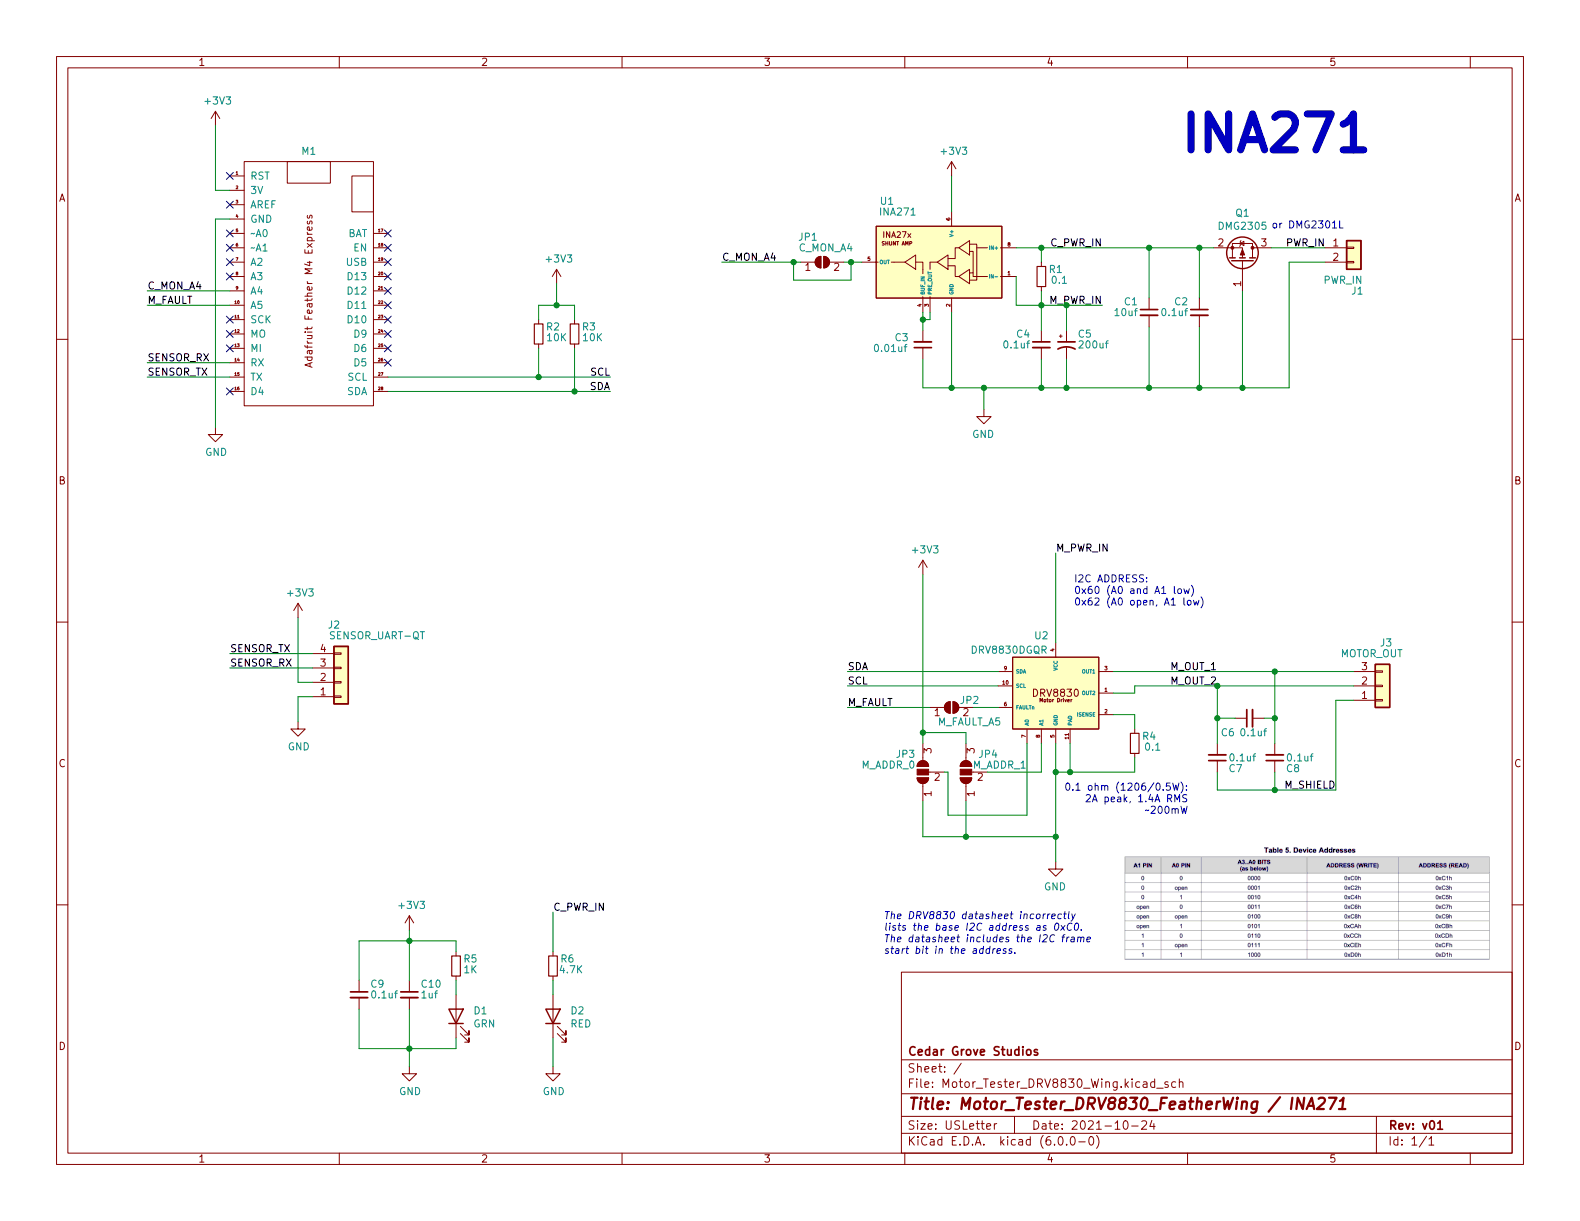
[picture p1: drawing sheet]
EESchema Schematic File Version 4
EELAYER 30 0
EELAYER END
$Descr USLetter 11000 8500
encoding utf-8
Sheet 1 1
Title "Motor_Tester_DRV8830_FeatherWing / INA271"
Date "2021-10-24"
Rev "v01"
Comp "Cedar Grove Studios"
Comment1 ""
Comment2 ""
Comment3 ""
Comment4 ""
$EndDescr
Wire Wire Line
	3875 2125 3875 1975
$Comp
L power:+3V3 #PWR03
U 1 1
P 3875 1975
F 0 "#PWR03" H 3875 1825 50  0001 C CNN
F 1 "+3V3" H 3890 2148 50  0000 C CNN
F 2 "" H 3875 1975 50  0001 C CNN
F 3 "" H 3875 1975 50  0001 C CNN
	1    3875 1975
	1    0    0    -1  
$EndComp
$Comp
L Device:R_Small R3
U 1 1
P 4000 2325
F 0 "R3" H 3900 2275 50  0000 C CNN
F 1 "10K" H 3875 2350 50  0000 C CNN
F 2 "Resistor_SMD:R_0805_2012Metric" H 4000 2325 50  0001 C CNN
F 3 "~" H 4000 2325 50  0001 C CNN
	1    4000 2325
	-1   0    0    1   
$EndComp
$Comp
L Device:R_Small R2
U 1 1
P 3750 2325
F 0 "R2" H 3650 2275 50  0000 C CNN
F 1 "10K" H 3625 2350 50  0000 C CNN
F 2 "Resistor_SMD:R_0805_2012Metric" H 3750 2325 50  0001 C CNN
F 3 "~" H 3750 2325 50  0001 C CNN
	1    3750 2325
	-1   0    0    1   
$EndComp
Wire Wire Line
	3750 2125 3750 2225
Wire Wire Line
	4000 2225 4000 2125
$Comp
L Device:LED D1
U 1 1
P 3175 7075
F 0 "D1" V 3214 6957 50  0000 R CNN
F 1 "GRN" V 3123 6957 50  0000 R CNN
F 2 "LED_SMD:LED_0805_2012Metric" H 3175 7075 50  0001 C CNN
F 3 "~" H 3175 7075 50  0001 C CNN
	1    3175 7075
	0    -1   -1   0   
$EndComp
$Comp
L Device:C_Small C9
U 1 1
P 2500 6925
F 0 "C9" H 2575 7000 50  0000 L CNN
F 1 "0.1uf" H 2575 6925 50  0000 L CNN
F 2 "Capacitor_SMD:C_0805_2012Metric" H 2500 6925 50  0001 C CNN
F 3 "~" H 2500 6925 50  0001 C CNN
	1    2500 6925
	1    0    0    -1  
$EndComp
$Comp
L Device:C_Small C10
U 1 1
P 2850 6925
F 0 "C10" H 2925 7000 50  0000 L CNN
F 1 "1uf" H 2925 6925 50  0000 L CNN
F 2 "Capacitor_SMD:C_0805_2012Metric" H 2850 6925 50  0001 C CNN
F 3 "~" H 2850 6925 50  0001 C CNN
	1    2850 6925
	1    0    0    -1  
$EndComp
$Comp
L power:GND #PWR011
U 1 1
P 2850 7425
F 0 "#PWR011" H 2850 7175 50  0001 C CNN
F 1 "GND" H 2855 7252 50  0000 C CNN
F 2 "" H 2850 7425 50  0001 C CNN
F 3 "" H 2850 7425 50  0001 C CNN
	1    2850 7425
	1    0    0    -1  
$EndComp
Wire Wire Line
	3175 6625 3175 6550
$Comp
L power:+3V3 #PWR010
U 1 1
P 2850 6475
F 0 "#PWR010" H 2850 6325 50  0001 C CNN
F 1 "+3V3" H 2865 6648 50  0000 C CNN
F 2 "" H 2850 6475 50  0001 C CNN
F 3 "" H 2850 6475 50  0001 C CNN
	1    2850 6475
	1    0    0    -1  
$EndComp
$Comp
L Device:R_Small R5
U 1 1
P 3175 6725
F 0 "R5" H 3075 6675 50  0000 C CNN
F 1 "1K" H 3075 6750 50  0000 C CNN
F 2 "Resistor_SMD:R_0805_2012Metric" H 3175 6725 50  0001 C CNN
F 3 "~" H 3175 6725 50  0001 C CNN
	1    3175 6725
	-1   0    0    1   
$EndComp
Wire Wire Line
	3175 7225 3175 7300
Wire Wire Line
	3175 6925 3175 6825
$Comp
L power:+3V3 #PWR01
U 1 1
P 1500 875
F 0 "#PWR01" H 1500 725 50  0001 C CNN
F 1 "+3V3" H 1515 1048 50  0000 C CNN
F 2 "" H 1500 875 50  0001 C CNN
F 3 "" H 1500 875 50  0001 C CNN
	1    1500 875 
	1    0    0    -1  
$EndComp
$Comp
L Adafruit_custom:Feather_M4_Express M1
U 1 1
P 2150 2025
F 0 "M1" H 2150 2998 50  0000 C CNN
F 1 "Feather_M4_Express" H 2150 3025 50  0001 C CNN
F 2 "Adafruit:Adafruit_Feather_M4_Express_bare" H 2150 2075 50  0001 C CNN
F 3 "" H 2150 2075 50  0001 C CNN
	1    2150 2025
	1    0    0    -1  
$EndComp
$Comp
L power:GND #PWR05
U 1 1
P 1500 2975
F 0 "#PWR05" H 1500 2725 50  0001 C CNN
F 1 "GND" H 1505 2802 50  0000 C CNN
F 2 "" H 1500 2975 50  0001 C CNN
F 3 "" H 1500 2975 50  0001 C CNN
	1    1500 2975
	1    0    0    -1  
$EndComp
Text Label 4250 2625 2    50   ~ 0
SCL
Text Label 4250 2725 2    50   ~ 0
SDA
Wire Wire Line
	3750 2625 3750 2425
Wire Wire Line
	4000 2725 4000 2425
Wire Wire Line
	3750 2125 3875 2125
Wire Wire Line
	3750 2625 4250 2625
Wire Wire Line
	4000 2725 4250 2725
Connection ~ 3875 2125
Wire Wire Line
	3875 2125 4000 2125
$Comp
L power:+3V3 #PWR02
U 1 1
P 6625 1225
F 0 "#PWR02" H 6625 1075 50  0001 C CNN
F 1 "+3V3" H 6640 1398 50  0000 C CNN
F 2 "" H 6625 1225 50  0001 C CNN
F 3 "" H 6625 1225 50  0001 C CNN
	1    6625 1225
	1    0    0    -1  
$EndComp
$Comp
L Device:C_Small C2
U 1 1
P 8350 2175
F 0 "C2" H 8425 2250 50  0000 L CNN
F 1 "0.1uf" H 8425 2175 50  0000 L CNN
F 2 "Capacitor_SMD:C_0805_2012Metric" H 8350 2175 50  0001 C CNN
F 3 "~" H 8350 2175 50  0001 C CNN
	1    8350 2175
	-1   0    0    -1  
$EndComp
$Comp
L Device:C_Small C1
U 1 1
P 8000 2175
F 0 "C1" H 8075 2250 50  0000 L CNN
F 1 "10uf" H 8075 2175 50  0000 L CNN
F 2 "Capacitor_SMD:C_0805_2012Metric" H 8000 2175 50  0001 C CNN
F 3 "~" H 8000 2175 50  0001 C CNN
	1    8000 2175
	-1   0    0    -1  
$EndComp
Wire Wire Line
	8000 1725 8000 2075
Wire Wire Line
	8350 2075 8350 1725
Text Label 7675 1725 2    50   ~ 0
C_PWR_IN
$Comp
L Connector_Generic:Conn_01x02 J1
U 1 1
P 9425 1725
F 0 "J1" H 9450 1425 50  0000 C CNN
F 1 "PWR_IN" H 9350 1500 50  0000 C CNN
F 2 "TerminalBlock_4Ucon:TerminalBlock_4Ucon_1x02_P3.50mm_Horizontal" H 9425 1725 50  0001 C CNN
F 3 "~" H 9425 1725 50  0001 C CNN
	1    9425 1725
	1    0    0    -1  
$EndComp
Wire Wire Line
	8975 1825 9225 1825
$Comp
L power:GND #PWR04
U 1 1
P 6850 2850
F 0 "#PWR04" H 6850 2600 50  0001 C CNN
F 1 "GND" H 6855 2677 50  0000 C CNN
F 2 "" H 6850 2850 50  0001 C CNN
F 3 "" H 6850 2850 50  0001 C CNN
	1    6850 2850
	-1   0    0    -1  
$EndComp
Text Label 9300 5500 2    50   ~ 0
M_SHIELD
$Comp
L Device:LED D2
U 1 1
P 3850 7075
F 0 "D2" V 3889 6957 50  0000 R CNN
F 1 "RED" V 3798 6957 50  0000 R CNN
F 2 "LED_SMD:LED_0805_2012Metric" H 3850 7075 50  0001 C CNN
F 3 "~" H 3850 7075 50  0001 C CNN
	1    3850 7075
	0    -1   -1   0   
$EndComp
$Comp
L power:GND #PWR012
U 1 1
P 3850 7425
F 0 "#PWR012" H 3850 7175 50  0001 C CNN
F 1 "GND" H 3855 7252 50  0000 C CNN
F 2 "" H 3850 7425 50  0001 C CNN
F 3 "" H 3850 7425 50  0001 C CNN
	1    3850 7425
	1    0    0    -1  
$EndComp
$Comp
L Device:R_Small R6
U 1 1
P 3850 6725
F 0 "R6" H 3750 6675 50  0000 C CNN
F 1 "4.7K" H 3725 6750 50  0000 C CNN
F 2 "Resistor_SMD:R_0805_2012Metric" H 3850 6725 50  0001 C CNN
F 3 "~" H 3850 6725 50  0001 C CNN
	1    3850 6725
	-1   0    0    1   
$EndComp
Wire Wire Line
	3850 7225 3850 7425
Wire Wire Line
	3850 6925 3850 6825
Text Label 3850 6350 0    50   ~ 0
C_PWR_IN
Wire Wire Line
	3850 6350 3850 6625
Text Label 8950 1725 0    50   ~ 0
PWR_IN
$Comp
L Transistor_FET:DMG2301L Q1
U 1 1
P 8650 1825
F 0 "Q1" V 8992 1825 50  0000 C CNN
F 1 "DMG2305" V 8901 1825 50  0000 C CNN
F 2 "Package_TO_SOT_SMD:SOT-23" H 8850 1750 50  0001 L CIN
F 3 "https://www.diodes.com/assets/Datasheets/DMG2301L.pdf" H 8650 1825 50  0001 L CNN
	1    8650 1825
	0    1    -1   0   
$EndComp
Wire Wire Line
	8850 1725 9225 1725
$Comp
L Connector_Generic:Conn_01x03 J3
U 1 1
P 9625 4775
F 0 "J3" H 9650 4475 50  0000 C CNN
F 1 "MOTOR_OUT" H 9550 4550 50  0000 C CNN
F 2 "TerminalBlock_4Ucon:TerminalBlock_4Ucon_1x03_P3.50mm_Horizontal" H 9625 4775 50  0001 C CNN
F 3 "~" H 9625 4775 50  0001 C CNN
	1    9625 4775
	1    0    0    1   
$EndComp
$Comp
L Device:C_Small C7
U 1 1
P 8475 5275
F 0 "C7" H 8550 5350 50  0000 L CNN
F 1 "0.1uf" H 8550 5275 50  0000 L CNN
F 2 "Capacitor_SMD:C_0805_2012Metric" H 8475 5275 50  0001 C CNN
F 3 "~" H 8475 5275 50  0001 C CNN
	1    8475 5275
	1    0    0    1   
$EndComp
$Comp
L Device:C_Small C8
U 1 1
P 8875 5275
F 0 "C8" H 8950 5350 50  0000 L CNN
F 1 "0.1uf" H 8950 5275 50  0000 L CNN
F 2 "Capacitor_SMD:C_0805_2012Metric" H 8875 5275 50  0001 C CNN
F 3 "~" H 8875 5275 50  0001 C CNN
	1    8875 5275
	1    0    0    1   
$EndComp
$Comp
L Device:C_Small C6
U 1 1
P 8700 5000
F 0 "C6" V 8800 5100 50  0000 L CNN
F 1 "0.1uf" V 8800 4875 50  0000 L CNN
F 2 "Capacitor_SMD:C_0805_2012Metric" H 8700 5000 50  0001 C CNN
F 3 "~" H 8700 5000 50  0001 C CNN
	1    8700 5000
	0    -1   1    0   
$EndComp
Wire Wire Line
	8475 5375 8475 5500
Wire Wire Line
	8875 5500 8875 5375
Wire Wire Line
	8475 5175 8475 5000
Wire Wire Line
	8475 5000 8600 5000
Wire Wire Line
	8875 5175 8875 5000
Connection ~ 8875 5500
Wire Wire Line
	8475 5500 8875 5500
Wire Wire Line
	8800 5000 8875 5000
Text Label 7675 2125 2    50   ~ 0
M_PWR_IN
Wire Wire Line
	5900 4925 6475 4925
Text Label 5900 4925 0    50   ~ 0
M_FAULT
Connection ~ 8475 4775
Wire Wire Line
	8475 5000 8475 4775
Connection ~ 8475 5000
Wire Wire Line
	8875 5000 8875 4675
Connection ~ 8875 5000
Connection ~ 8875 4675
Wire Wire Line
	8475 4775 9425 4775
Wire Wire Line
	8875 4675 9425 4675
Wire Wire Line
	9425 4875 9300 4875
Wire Wire Line
	9300 5500 9300 4875
Wire Wire Line
	8875 5500 9300 5500
Connection ~ 8650 2700
Wire Wire Line
	8650 2700 8975 2700
Wire Wire Line
	8000 2275 8000 2700
Wire Wire Line
	8350 2275 8350 2700
Wire Wire Line
	8975 1825 8975 2700
Wire Wire Line
	8650 2025 8650 2700
Connection ~ 8350 1725
Wire Wire Line
	8350 1725 8450 1725
Connection ~ 8350 2700
Wire Wire Line
	8350 2700 8650 2700
Connection ~ 8000 1725
Wire Wire Line
	8000 1725 8350 1725
Connection ~ 8000 2700
Wire Wire Line
	8000 2700 8350 2700
Text Label 8475 4675 2    50   ~ 0
M_OUT_1
Text Label 8475 4775 2    50   ~ 0
M_OUT_2
Text Label 7350 3850 0    50   ~ 0
M_PWR_IN
$Comp
L Device:CP1_Small C5
U 1 1
P 7425 2400
F 0 "C5" H 7500 2475 50  0000 L CNN
F 1 "200uf" H 7500 2400 50  0000 L CNN
F 2 "Capacitor_SMD:CP_Elec_6.6x6.6" H 7425 2400 50  0001 C CNN
F 3 "~" H 7425 2400 50  0001 C CNN
	1    7425 2400
	1    0    0    -1  
$EndComp
Wire Wire Line
	1500 875  1500 1325
Wire Wire Line
	1500 1525 1500 2975
Wire Wire Line
	1500 1525 1600 1525
Wire Wire Line
	1500 1325 1600 1325
Connection ~ 3750 2625
Connection ~ 4000 2725
$Comp
L Jumper:SolderJumper_3_Open JP3
U 1 1
P 6425 5375
F 0 "JP3" V 6550 5425 50  0000 L CNN
F 1 "M_ADDR_0" V 6475 5425 50  0000 L CNN
F 2 "Jumper:SolderJumper-3_P1.3mm_Open_RoundedPad1.0x1.5mm" H 6425 5375 50  0001 C CNN
F 3 "~" H 6425 5375 50  0001 C CNN
	1    6425 5375
	0    -1   -1   0   
$EndComp
$Comp
L Jumper:SolderJumper_2_Open JP2
U 1 1
P 6625 4925
F 0 "JP2" H 6750 4975 50  0000 C CNN
F 1 "M_FAULT_A5" H 6750 4825 50  0000 C CNN
F 2 "Jumper:SolderJumper-2_P1.3mm_Open_TrianglePad1.0x1.5mm" H 6625 4925 50  0001 C CNN
F 3 "~" H 6625 4925 50  0001 C CNN
	1    6625 4925
	1    0    0    -1  
$EndComp
Wire Wire Line
	2700 2625 3750 2625
Wire Wire Line
	2700 2725 4000 2725
Wire Wire Line
	1600 4650 2175 4650
Text Label 1600 4550 0    50   ~ 0
SENSOR_TX
Text Label 1600 4650 0    50   ~ 0
SENSOR_RX
Wire Wire Line
	1600 4550 2175 4550
$Comp
L Connector_Generic:Conn_01x04 J2
U 1 1
P 2375 4750
F 0 "J2" H 2325 4350 50  0000 C CNN
F 1 "SENSOR_UART-QT" H 2625 4425 50  0000 C CNN
F 2 "Connector_JST:JST_SH_SM04B-SRSS-TB_1x04-1MP_P1.00mm_Horizontal" H 2375 4750 50  0001 C CNN
F 3 "~" H 2375 4750 50  0001 C CNN
	1    2375 4750
	1    0    0    1   
$EndComp
$Comp
L power:+3V3 #PWR07
U 1 1
P 2075 4300
F 0 "#PWR07" H 2075 4150 50  0001 C CNN
F 1 "+3V3" H 2090 4473 50  0000 C CNN
F 2 "" H 2075 4300 50  0001 C CNN
F 3 "" H 2075 4300 50  0001 C CNN
	1    2075 4300
	1    0    0    -1  
$EndComp
$Comp
L power:GND #PWR08
U 1 1
P 2075 5025
F 0 "#PWR08" H 2075 4775 50  0001 C CNN
F 1 "GND" H 2080 4852 50  0000 C CNN
F 2 "" H 2075 5025 50  0001 C CNN
F 3 "" H 2075 5025 50  0001 C CNN
	1    2075 5025
	1    0    0    -1  
$EndComp
Wire Wire Line
	2075 4300 2075 4750
Wire Wire Line
	2175 4750 2075 4750
Wire Wire Line
	2175 4850 2075 4850
Wire Wire Line
	2075 4850 2075 5025
Wire Wire Line
	1025 2025 1600 2025
Text Label 1025 2025 0    50   ~ 0
C_MON_A4
NoConn ~ 1600 1225
NoConn ~ 1600 1425
NoConn ~ 1600 1625
NoConn ~ 1600 1725
NoConn ~ 1600 1825
NoConn ~ 1600 1925
NoConn ~ 1600 2225
NoConn ~ 1600 2325
NoConn ~ 1600 2425
NoConn ~ 1600 2725
NoConn ~ 2700 2525
NoConn ~ 2700 2025
NoConn ~ 2700 1925
NoConn ~ 2700 1825
NoConn ~ 2700 1725
NoConn ~ 2700 1625
Wire Wire Line
	1025 2525 1600 2525
Text Label 1025 2625 0    50   ~ 0
SENSOR_TX
Text Label 1025 2525 0    50   ~ 0
SENSOR_RX
Wire Wire Line
	1025 2625 1600 2625
Wire Wire Line
	2500 6825 2500 6550
Wire Wire Line
	2500 6550 2850 6550
Wire Wire Line
	2850 6550 2850 6475
Wire Wire Line
	2500 7025 2500 7300
Wire Wire Line
	2500 7300 2850 7300
Wire Wire Line
	2850 7300 2850 7425
Wire Wire Line
	2850 6825 2850 6550
Connection ~ 2850 6550
Wire Wire Line
	2850 6550 3175 6550
Wire Wire Line
	2850 7025 2850 7300
Connection ~ 2850 7300
Wire Wire Line
	2850 7300 3175 7300
Wire Wire Line
	6625 1225 6625 1475
Wire Wire Line
	6850 2700 6850 2850
$Comp
L Adafruit_custom:DRV8830DGQR_motor_driver_i2c U2
U 1 1
P 7350 4825
F 0 "U2" H 7250 5225 50  0000 C CNN
F 1 "DRV8830DGQR" H 7025 5125 50  0000 C CNN
F 2 "Package_SO:MSOP-10-1EP_3x3mm_P0.5mm_EP1.68x1.88mm_ThermalVias" H 7090 5125 50  0001 C CNN
F 3 "" H 7090 5125 50  0001 C CNN
	1    7350 4825
	1    0    0    -1  
$EndComp
Connection ~ 7350 5825
Wire Wire Line
	7900 4975 7750 4975
$Comp
L power:GND #PWR09
U 1 1
P 7350 6000
F 0 "#PWR09" H 7350 5750 50  0001 C CNN
F 1 "GND" H 7355 5827 50  0000 C CNN
F 2 "" H 7350 6000 50  0001 C CNN
F 3 "" H 7350 6000 50  0001 C CNN
	1    7350 6000
	-1   0    0    -1  
$EndComp
Wire Wire Line
	7350 5825 7350 6000
Wire Wire Line
	7350 3850 7350 4475
Wire Wire Line
	6775 4925 6950 4925
Wire Wire Line
	7250 5375 7250 5175
Wire Wire Line
	6575 5375 6600 5375
Wire Wire Line
	6725 5175 6725 5100
Wire Wire Line
	6725 5100 6425 5100
Wire Wire Line
	6425 5100 6425 5175
$Comp
L Jumper:SolderJumper_3_Open JP4
U 1 1
P 6725 5375
F 0 "JP4" V 6850 5150 50  0000 L CNN
F 1 "M_ADDR_1" V 6775 4950 50  0000 L CNN
F 2 "Jumper:SolderJumper-3_P1.3mm_Open_RoundedPad1.0x1.5mm" H 6725 5375 50  0001 C CNN
F 3 "~" H 6725 5375 50  0001 C CNN
	1    6725 5375
	0    -1   -1   0   
$EndComp
Wire Wire Line
	7150 5175 7150 5675
Wire Wire Line
	7350 5175 7350 5375
Wire Wire Line
	7450 5175 7450 5375
Wire Wire Line
	7350 5375 7450 5375
Connection ~ 7350 5375
Wire Wire Line
	7350 5375 7350 5825
Connection ~ 7450 5375
Wire Wire Line
	7450 5375 7900 5375
$Comp
L power:+3V3 #PWR06
U 1 1
P 6425 4000
F 0 "#PWR06" H 6425 3850 50  0001 C CNN
F 1 "+3V3" H 6440 4173 50  0000 C CNN
F 2 "" H 6425 4000 50  0001 C CNN
F 3 "" H 6425 4000 50  0001 C CNN
	1    6425 4000
	1    0    0    -1  
$EndComp
$Comp
L Device:R_Small R4
U 1 1
P 7900 5175
F 0 "R4" H 7800 5125 50  0000 C CNN
F 1 "0.1" H 7775 5200 50  0000 C CNN
F 2 "Resistor_SMD:R_1206_3216Metric" H 7900 5175 50  0001 C CNN
F 3 "~" H 7900 5175 50  0001 C CNN
	1    7900 5175
	-1   0    0    1   
$EndComp
Wire Wire Line
	7900 5375 7900 5275
Wire Wire Line
	7900 5075 7900 4975
Wire Wire Line
	6425 5100 6425 4000
Connection ~ 6425 5100
$Comp
L Device:C_Small C4
U 1 1
P 7250 2400
F 0 "C4" H 7325 2475 50  0000 L CNN
F 1 "0.1uf" H 7325 2400 50  0000 L CNN
F 2 "Capacitor_SMD:C_0805_2012Metric" H 7250 2400 50  0001 C CNN
F 3 "~" H 7250 2400 50  0001 C CNN
	1    7250 2400
	-1   0    0    -1  
$EndComp
Wire Wire Line
	6850 2700 7250 2700
Wire Wire Line
	7250 2300 7250 2125
Wire Wire Line
	7425 2300 7425 2125
Wire Wire Line
	7250 2500 7250 2700
Wire Wire Line
	7425 2500 7425 2700
Text Label 5900 4775 0    50   ~ 0
SCL
Text Label 5900 4675 0    50   ~ 0
SDA
Wire Wire Line
	5900 4775 6950 4775
Wire Wire Line
	5900 4675 6950 4675
Wire Wire Line
	7750 4825 7900 4825
Wire Wire Line
	7900 4825 7900 4775
Wire Wire Line
	7900 4775 8475 4775
Wire Wire Line
	7750 4675 8875 4675
Text Notes 7475 4225 0    50   ~ 0
I2C ADDRESS:\n0x60 (A0 and A1 low)\n0x62 (A0 open, A1 low)
Text Notes 8850 1600 0    50   ~ 0
or DMG2301L
Text Notes 8275 5675 2    50   ~ 0
0.1 ohm (1206/0.5W):\n2A peak, 1.4A RMS\n~~200mW
Text Notes 8200 1125 0    250  ~ 50
INA271
$Comp
L Amplifier_Current:INA271 U1
U 1 1
P 6525 1825
F 0 "U1" H 6875 2250 50  0000 C CNN
F 1 "INA271" H 6800 2175 50  0000 C CNN
F 2 "Package_SO:SOIC-8_3.9x4.9mm_P1.27mm" H 6525 1225 50  0001 C CNN
F 3 "" H 6725 1825 50  0001 C CNN
	1    6525 1825
	-1   0    0    -1  
$EndComp
$Comp
L Device:C_Small C3
U 1 1
P 6425 2400
F 0 "C3" H 6225 2350 50  0000 L CNN
F 1 "0.01uf" H 6075 2425 50  0000 L CNN
F 2 "Capacitor_SMD:C_0805_2012Metric" H 6425 2400 50  0001 C CNN
F 3 "~" H 6425 2400 50  0001 C CNN
	1    6425 2400
	1    0    0    1   
$EndComp
$Comp
L Device:R_Small R1
U 1 1
P 7250 1925
F 0 "R1" H 7150 1875 50  0000 C CNN
F 1 "0.1" H 7125 1950 50  0000 C CNN
F 2 "Resistor_SMD:R_1206_3216Metric" H 7250 1925 50  0001 C CNN
F 3 "~" H 7250 1925 50  0001 C CNN
	1    7250 1925
	-1   0    0    1   
$EndComp
Wire Wire Line
	7250 1725 8000 1725
Wire Wire Line
	7250 1725 7250 1825
Wire Wire Line
	7075 1725 7250 1725
Connection ~ 7250 1725
Wire Wire Line
	7250 2025 7250 2125
Connection ~ 7250 2125
Connection ~ 7250 2700
Connection ~ 7425 2125
Connection ~ 7425 2700
Wire Wire Line
	7250 2125 7425 2125
Wire Wire Line
	7425 2125 7675 2125
Wire Wire Line
	7250 2700 7425 2700
Wire Wire Line
	7425 2700 8000 2700
Wire Wire Line
	6850 2700 6625 2700
Wire Wire Line
	6425 2700 6425 2500
Connection ~ 6850 2700
Wire Wire Line
	6625 2175 6625 2700
Connection ~ 6625 2700
Wire Wire Line
	6625 2700 6425 2700
Wire Wire Line
	6425 2300 6425 2225
Wire Wire Line
	6425 2225 6475 2225
Wire Wire Line
	6475 2225 6475 2175
Connection ~ 6425 2225
Wire Wire Line
	6425 2225 6425 2175
Wire Wire Line
	7075 1925 7075 2125
Wire Wire Line
	7075 2125 7250 2125
Text Label 5025 1825 0    50   ~ 0
C_MON_A4
Wire Wire Line
	5875 1825 5925 1825
Wire Wire Line
	5925 1825 5925 1950
Wire Wire Line
	5925 1950 5525 1950
Connection ~ 5925 1825
Wire Wire Line
	5925 1825 6000 1825
Wire Wire Line
	5525 1825 5525 1950
Connection ~ 5525 1825
Wire Wire Line
	5525 1825 5575 1825
Wire Wire Line
	5025 1825 5525 1825
Wire Wire Line
	1025 2125 1600 2125
Text Label 1025 2125 0    50   ~ 0
M_FAULT
NoConn ~ 2700 2125
NoConn ~ 2700 2225
NoConn ~ 2700 2325
NoConn ~ 2700 2425
$Comp
L Jumper:SolderJumper_2_Open JP1
U 1 1
P 5725 1825
F 0 "JP1" H 5625 2000 50  0000 C CNN
F 1 "C_MON_A4" H 5750 1925 50  0000 C CNN
F 2 "Jumper:SolderJumper-2_P1.3mm_Open_TrianglePad1.0x1.5mm" H 5725 1825 50  0001 C CNN
F 3 "~" H 5725 1825 50  0001 C CNN
	1    5725 1825
	1    0    0    -1  
$EndComp
Wire Wire Line
	6425 5825 6725 5825
Connection ~ 6725 5825
Wire Wire Line
	6725 5825 7350 5825
Wire Wire Line
	7150 5675 6600 5675
Wire Wire Line
	6600 5675 6600 5375
Wire Wire Line
	6425 5575 6425 5825
Wire Wire Line
	6725 5575 6725 5825
Wire Wire Line
	6875 5375 7250 5375
$EndSCHEMATC
